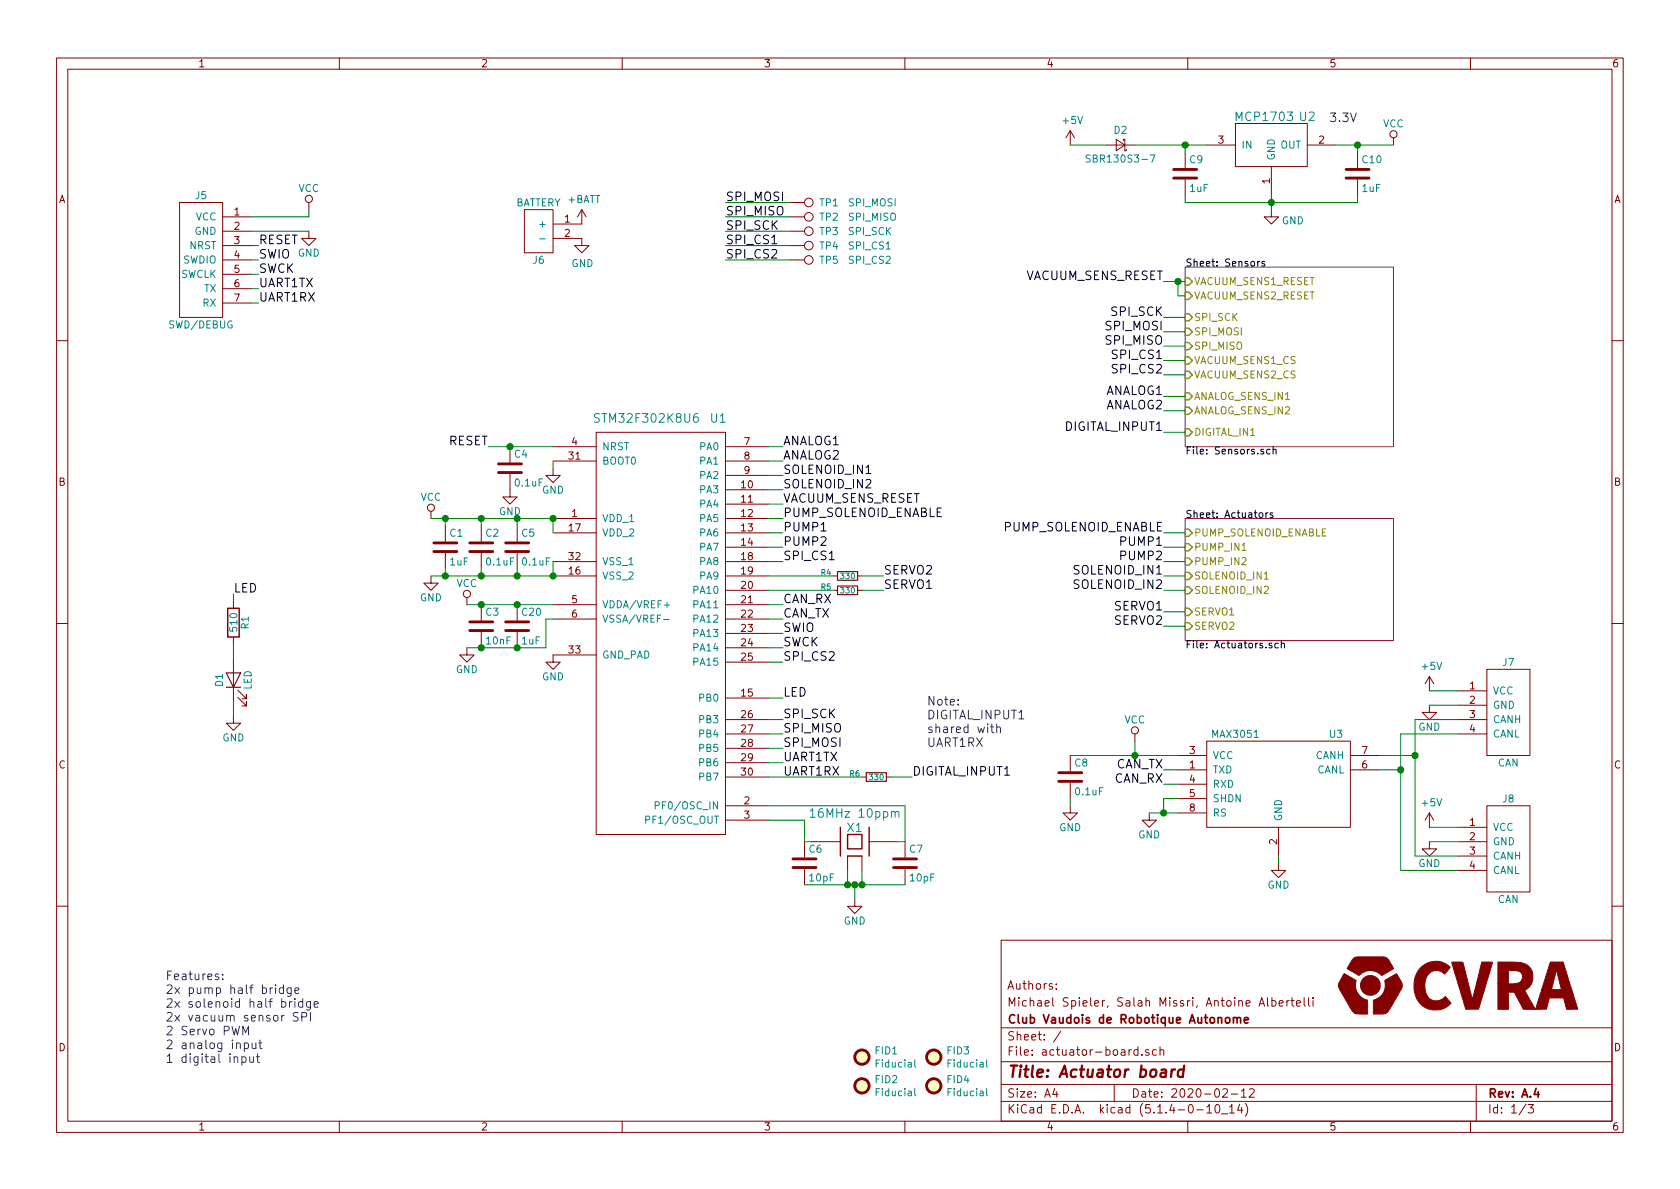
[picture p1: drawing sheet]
EESchema Schematic File Version 4
LIBS:actuator-board-cache
EELAYER 30 0
EELAYER END
$Descr A4 11693 8268
encoding utf-8
Sheet 1 3
Title "Actuator board"
Date "2020-02-12"
Rev "A.4"
Comp "Club Vaudois de Robotique Autonome"
Comment1 "Michael Spieler, Salah Missri, Antoine Albertelli"
Comment2 "Authors: "
Comment3 ""
Comment4 ""
$EndDescr
$Comp
L _div:XTAL-SMD-4-PADS X1
U 1 1
P 5950 5850
F 0 "X1" H 5950 5950 60  0000 C CNN
F 1 "16MHz 10ppm" H 5950 6050 60  0000 C CNN
F 2 "Crystal:Crystal_SMD_SeikoEpson_TSX3225-4Pin_3.2x2.5mm" H 5950 5850 60  0001 C CNN
F 3 "" H 5950 5850 60  0000 C CNN
F 4 "SER4069CT-ND" H 5950 6150 60  0001 C CNN "digikey#"
	1    5950 5850
	1    0    0    -1  
$EndComp
$Comp
L _connectors:CAN J7
U 1 1
P 10500 4950
F 0 "J7" H 10500 5300 50  0000 C CNN
F 1 "CAN" H 10500 4600 50  0000 C CNN
F 2 "Connector_Molex:Molex_PicoBlade_53261-0471_1x04-1MP_P1.25mm_Horizontal" H 10750 4950 50  0001 C CNN
F 3 "DOCUMENTATION" H 10750 4950 50  0001 C CNN
F 4 "WM7622CT-ND" H 10500 4950 50  0001 C CNN "digikey#"
	1    10500 4950
	1    0    0    -1  
$EndComp
$Comp
L _connectors:CAN J8
U 1 1
P 10500 5900
F 0 "J8" H 10500 6250 50  0000 C CNN
F 1 "CAN" H 10500 5550 50  0000 C CNN
F 2 "Connector_Molex:Molex_PicoBlade_53261-0471_1x04-1MP_P1.25mm_Horizontal" H 10750 5900 50  0001 C CNN
F 3 "DOCUMENTATION" H 10750 5900 50  0001 C CNN
F 4 "WM7622CT-ND" H 10500 5900 50  0001 C CNN "digikey#"
	1    10500 5900
	1    0    0    -1  
$EndComp
$Comp
L _div:MAX3051 U3
U 1 1
P 8900 5450
F 0 "U3" H 9300 5800 50  0000 C CNN
F 1 "MAX3051" H 8600 5800 50  0000 C CNN
F 2 "Package_TO_SOT_SMD:SOT-23-8" H 8900 5450 50  0001 C CNN
F 3 "CAN Transceiver" H 8900 5450 50  0001 C CNN
F 4 "MAX3051EKA+TCT-ND" H 8850 5900 50  0001 C CNN "digikey#"
	1    8900 5450
	1    0    0    -1  
$EndComp
$Comp
L power:GND #PWR021
U 1 1
P 9950 4900
F 0 "#PWR021" H 9950 4650 50  0001 C CNN
F 1 "GND" H 9950 4750 50  0000 C CNN
F 2 "" H 9950 4900 50  0000 C CNN
F 3 "" H 9950 4900 50  0000 C CNN
	1    9950 4900
	1    0    0    -1  
$EndComp
$Comp
L power:GND #PWR022
U 1 1
P 9950 5850
F 0 "#PWR022" H 9950 5600 50  0001 C CNN
F 1 "GND" H 9950 5700 50  0000 C CNN
F 2 "" H 9950 5850 50  0000 C CNN
F 3 "" H 9950 5850 50  0000 C CNN
	1    9950 5850
	1    0    0    -1  
$EndComp
$Comp
L Device:C C8
U 1 1
P 7450 5400
F 0 "C8" H 7475 5500 50  0000 L CNN
F 1 "0.1uF" H 7475 5300 50  0000 L CNN
F 2 "Capacitor_SMD:C_0603_1608Metric" H 7488 5250 50  0001 C CNN
F 3 "" H 7450 5400 50  0000 C CNN
F 4 "399-1283-1-ND" H 7450 5400 50  0001 C CNN "digikey#"
	1    7450 5400
	1    0    0    -1  
$EndComp
Text Label 8100 5350 2    60   ~ 0
CAN_TX
Text Label 8100 5450 2    60   ~ 0
CAN_RX
$Comp
L power:VCC #PWR016
U 1 1
P 7900 5150
F 0 "#PWR016" H 7900 5000 50  0001 C CNN
F 1 "VCC" H 7900 5300 50  0000 C CNN
F 2 "" H 7900 5150 50  0000 C CNN
F 3 "" H 7900 5150 50  0000 C CNN
	1    7900 5150
	1    0    0    -1  
$EndComp
$Comp
L power:GND #PWR015
U 1 1
P 7450 5600
F 0 "#PWR015" H 7450 5350 50  0001 C CNN
F 1 "GND" H 7450 5450 50  0000 C CNN
F 2 "" H 7450 5600 50  0000 C CNN
F 3 "" H 7450 5600 50  0000 C CNN
	1    7450 5600
	1    0    0    -1  
$EndComp
$Comp
L power:GND #PWR019
U 1 1
P 8900 6000
F 0 "#PWR019" H 8900 5750 50  0001 C CNN
F 1 "GND" H 8900 5850 50  0000 C CNN
F 2 "" H 8900 6000 50  0000 C CNN
F 3 "" H 8900 6000 50  0000 C CNN
	1    8900 6000
	1    0    0    -1  
$EndComp
$Comp
L Device:C C5
U 1 1
P 3600 3800
F 0 "C5" H 3625 3900 50  0000 L CNN
F 1 "0.1uF" H 3625 3700 50  0000 L CNN
F 2 "Capacitor_SMD:C_0603_1608Metric" H 3638 3650 50  0001 C CNN
F 3 "" H 3600 3800 50  0000 C CNN
F 4 "399-1283-1-ND" H 3600 3800 50  0001 C CNN "digikey#"
	1    3600 3800
	1    0    0    -1  
$EndComp
$Comp
L Device:C C1
U 1 1
P 3100 3800
F 0 "C1" H 3125 3900 50  0000 L CNN
F 1 "1uF" H 3125 3700 50  0000 L CNN
F 2 "Capacitor_SMD:C_0603_1608Metric" H 3138 3650 50  0001 C CNN
F 3 "" H 3100 3800 50  0000 C CNN
F 4 "399-3118-1-ND" H 3100 3800 50  0001 C CNN "digikey#"
	1    3100 3800
	1    0    0    -1  
$EndComp
$Comp
L Device:C C2
U 1 1
P 3350 3800
F 0 "C2" H 3375 3900 50  0000 L CNN
F 1 "0.1uF" H 3375 3700 50  0000 L CNN
F 2 "Capacitor_SMD:C_0603_1608Metric" H 3388 3650 50  0001 C CNN
F 3 "" H 3350 3800 50  0000 C CNN
F 4 "399-1283-1-ND" H 3350 3800 50  0001 C CNN "digikey#"
	1    3350 3800
	1    0    0    -1  
$EndComp
$Comp
L power:GND #PWR03
U 1 1
P 2150 1600
F 0 "#PWR03" H 2150 1350 50  0001 C CNN
F 1 "GND" H 2150 1450 50  0000 C CNN
F 2 "" H 2150 1600 50  0000 C CNN
F 3 "" H 2150 1600 50  0000 C CNN
	1    2150 1600
	1    0    0    -1  
$EndComp
Text Label 1800 1700 0    60   ~ 0
RESET
Text Label 1800 1800 0    60   ~ 0
SWIO
Text Label 1800 1900 0    60   ~ 0
SWCK
Text Label 5450 4500 0    60   ~ 0
SWCK
Text Label 5450 4400 0    60   ~ 0
SWIO
Text Label 3400 3100 2    60   ~ 0
RESET
$Comp
L power:GND #PWR09
U 1 1
P 3850 3250
F 0 "#PWR09" H 3850 3000 50  0001 C CNN
F 1 "GND" H 3850 3100 50  0000 C CNN
F 2 "" H 3850 3250 50  0000 C CNN
F 3 "" H 3850 3250 50  0000 C CNN
	1    3850 3250
	1    0    0    -1  
$EndComp
$Comp
L Device:C C4
U 1 1
P 3550 3250
F 0 "C4" H 3575 3350 50  0000 L CNN
F 1 "0.1uF" H 3575 3150 50  0000 L CNN
F 2 "Capacitor_SMD:C_0603_1608Metric" H 3588 3100 50  0001 C CNN
F 3 "" H 3550 3250 50  0000 C CNN
F 4 "399-1283-1-ND" H 3550 3250 50  0001 C CNN "digikey#"
	1    3550 3250
	1    0    0    -1  
$EndComp
$Comp
L power:GND #PWR08
U 1 1
P 3550 3400
F 0 "#PWR08" H 3550 3150 50  0001 C CNN
F 1 "GND" H 3550 3250 50  0000 C CNN
F 2 "" H 3550 3400 50  0000 C CNN
F 3 "" H 3550 3400 50  0000 C CNN
	1    3550 3400
	1    0    0    -1  
$EndComp
$Comp
L Device:C C6
U 1 1
P 5600 6000
F 0 "C6" H 5625 6100 50  0000 L CNN
F 1 "10pF" H 5625 5900 50  0000 L CNN
F 2 "Capacitor_SMD:C_0603_1608Metric" H 5638 5850 50  0001 C CNN
F 3 "" H 5600 6000 50  0000 C CNN
F 4 "399-17563-1-ND" H 5600 6000 50  0001 C CNN "digikey#"
	1    5600 6000
	1    0    0    -1  
$EndComp
$Comp
L Device:C C7
U 1 1
P 6300 6000
F 0 "C7" H 6325 6100 50  0000 L CNN
F 1 "10pF" H 6325 5900 50  0000 L CNN
F 2 "Capacitor_SMD:C_0603_1608Metric" H 6338 5850 50  0001 C CNN
F 3 "" H 6300 6000 50  0000 C CNN
F 4 "399-17563-1-ND" H 6300 6000 50  0001 C CNN "digikey#"
	1    6300 6000
	1    0    0    -1  
$EndComp
$Comp
L power:GND #PWR014
U 1 1
P 5950 6250
F 0 "#PWR014" H 5950 6000 50  0001 C CNN
F 1 "GND" H 5950 6100 50  0000 C CNN
F 2 "" H 5950 6250 50  0000 C CNN
F 3 "" H 5950 6250 50  0000 C CNN
	1    5950 6250
	1    0    0    -1  
$EndComp
Text Label 5450 4850 0    60   ~ 0
LED
$Comp
L power:VCC #PWR04
U 1 1
P 3000 3600
F 0 "#PWR04" H 3000 3450 50  0001 C CNN
F 1 "VCC" H 3000 3750 50  0000 C CNN
F 2 "" H 3000 3600 50  0000 C CNN
F 3 "" H 3000 3600 50  0000 C CNN
	1    3000 3600
	1    0    0    -1  
$EndComp
$Comp
L power:VCC #PWR06
U 1 1
P 3250 4200
F 0 "#PWR06" H 3250 4050 50  0001 C CNN
F 1 "VCC" H 3250 4350 50  0000 C CNN
F 2 "" H 3250 4200 50  0000 C CNN
F 3 "" H 3250 4200 50  0000 C CNN
	1    3250 4200
	1    0    0    -1  
$EndComp
$Comp
L power:GND #PWR07
U 1 1
P 3250 4500
F 0 "#PWR07" H 3250 4250 50  0001 C CNN
F 1 "GND" H 3250 4350 50  0000 C CNN
F 2 "" H 3250 4500 50  0000 C CNN
F 3 "" H 3250 4500 50  0000 C CNN
	1    3250 4500
	1    0    0    -1  
$EndComp
$Comp
L power:GND #PWR05
U 1 1
P 3000 4000
F 0 "#PWR05" H 3000 3750 50  0001 C CNN
F 1 "GND" H 3000 3850 50  0000 C CNN
F 2 "" H 3000 4000 50  0000 C CNN
F 3 "" H 3000 4000 50  0000 C CNN
	1    3000 4000
	1    0    0    -1  
$EndComp
Text Label 5450 4200 0    60   ~ 0
CAN_RX
Text Label 5450 4300 0    60   ~ 0
CAN_TX
Text Label 5450 5300 0    60   ~ 0
UART1TX
Text Label 1800 2000 0    60   ~ 0
UART1TX
$Comp
L _connectors:SWD_DEBUG J5
U 1 1
P 1400 1800
F 0 "J5" H 1400 2250 50  0000 C CNN
F 1 "SWD/DEBUG" H 1400 1350 50  0000 C CNN
F 2 "Connector_Molex:Molex_PicoBlade_53047-0710_1x07_P1.25mm_Vertical" H 1400 1750 50  0001 C CNN
F 3 "DOCUMENTATION" H 1400 1750 50  0001 C CNN
F 4 "1" H 1400 1800 50  0001 C CNN "DNP"
	1    1400 1800
	-1   0    0    -1  
$EndComp
Wire Wire Line
	5350 3800 5450 3800
Wire Wire Line
	5800 4100 5350 4100
Wire Wire Line
	5800 4000 5350 4000
Wire Wire Line
	1750 2000 1800 2000
Wire Wire Line
	5450 5300 5350 5300
Wire Wire Line
	5450 4200 5350 4200
Wire Wire Line
	5450 4300 5350 4300
Wire Wire Line
	5450 4500 5350 4500
Wire Wire Line
	5350 4400 5450 4400
Wire Wire Line
	8100 5550 8200 5550
Wire Wire Line
	8100 5650 8200 5650
Connection ~ 3100 4000
Connection ~ 3100 3600
Wire Wire Line
	6300 5600 6300 5850
Wire Wire Line
	5350 5600 6300 5600
Wire Wire Line
	5600 5700 5350 5700
Wire Wire Line
	5600 5850 5600 5700
Connection ~ 5900 6150
Wire Wire Line
	5900 6050 5900 6150
Connection ~ 6000 6150
Wire Wire Line
	6000 6050 6000 6150
Connection ~ 5950 6150
Wire Wire Line
	5600 6150 5900 6150
Wire Wire Line
	5950 6150 5950 6250
Wire Wire Line
	6300 5850 6250 5850
Wire Wire Line
	5600 5850 5650 5850
Wire Wire Line
	3850 3250 3850 3200
Wire Wire Line
	1750 1900 1800 1900
Wire Wire Line
	1800 1800 1750 1800
Wire Wire Line
	1800 1700 1750 1700
Wire Wire Line
	2150 1600 1750 1600
Wire Wire Line
	3800 4300 3800 4500
Wire Wire Line
	3850 4300 3800 4300
Connection ~ 3350 4000
Wire Wire Line
	3100 4000 3100 3950
Connection ~ 3600 4000
Wire Wire Line
	3350 4000 3350 3950
Wire Wire Line
	3600 4000 3600 3950
Wire Wire Line
	3000 4000 3100 4000
Wire Wire Line
	3850 4000 3850 3900
Connection ~ 3350 3600
Wire Wire Line
	3100 3600 3100 3650
Connection ~ 3600 3600
Wire Wire Line
	3600 3650 3600 3600
Wire Wire Line
	3350 3600 3350 3650
Wire Wire Line
	3000 3600 3100 3600
Wire Wire Line
	3850 3600 3850 3700
Wire Wire Line
	8900 6000 8900 5950
Wire Wire Line
	7450 5600 7450 5550
Connection ~ 7900 5250
Wire Wire Line
	7900 5250 7900 5150
Wire Wire Line
	7450 5250 7900 5250
Wire Wire Line
	8100 5450 8200 5450
Wire Wire Line
	8100 5350 8200 5350
Connection ~ 9750 5350
Wire Wire Line
	9600 5350 9750 5350
Connection ~ 9850 5250
Wire Wire Line
	9600 5250 9850 5250
Wire Wire Line
	9750 5100 10150 5100
Wire Wire Line
	9750 5100 9750 5350
Wire Wire Line
	9750 6050 10150 6050
Wire Wire Line
	9850 5950 10150 5950
Wire Wire Line
	9850 5000 9850 5250
Wire Wire Line
	9950 5850 10150 5850
Wire Wire Line
	9950 4900 10150 4900
Wire Wire Line
	9950 4800 10150 4800
Wire Wire Line
	9950 5750 10150 5750
Wire Wire Line
	3100 4000 3350 4000
Wire Wire Line
	3100 3600 3350 3600
Wire Wire Line
	5900 6150 5950 6150
Wire Wire Line
	6000 6150 6300 6150
Wire Wire Line
	5950 6150 6000 6150
Wire Wire Line
	3350 4000 3600 4000
Wire Wire Line
	3600 4000 3850 4000
Wire Wire Line
	3350 3600 3600 3600
Wire Wire Line
	3600 3600 3850 3600
Wire Wire Line
	7900 5250 8200 5250
Wire Wire Line
	9750 5350 9750 6050
Wire Wire Line
	9850 5250 9850 5950
$Comp
L power:GND #PWR010
U 1 1
P 3850 4550
F 0 "#PWR010" H 3850 4300 50  0001 C CNN
F 1 "GND" H 3850 4400 50  0000 C CNN
F 2 "" H 3850 4550 50  0000 C CNN
F 3 "" H 3850 4550 50  0000 C CNN
	1    3850 4550
	1    0    0    -1  
$EndComp
$Comp
L power:GND #PWR017
U 1 1
P 8000 5650
F 0 "#PWR017" H 8000 5400 50  0001 C CNN
F 1 "GND" H 8000 5500 50  0000 C CNN
F 2 "" H 8000 5650 50  0000 C CNN
F 3 "" H 8000 5650 50  0000 C CNN
	1    8000 5650
	1    0    0    -1  
$EndComp
Wire Wire Line
	5350 3100 5450 3100
Wire Wire Line
	5450 3200 5350 3200
Text Label 5450 3800 0    60   ~ 0
PUMP2
Text Label 5450 3200 0    60   ~ 0
ANALOG2
Wire Wire Line
	8100 5550 8100 5650
Connection ~ 8100 5650
Wire Wire Line
	8000 5650 8100 5650
Text Notes 1150 7400 0    60   ~ 0
Features:\n2x pump half bridge\n2x solenoid half bridge\n2x vacuum sensor SPI\n2 Servo PWM\n2 analog input\n1 digital input
Wire Wire Line
	3400 3100 3550 3100
Wire Wire Line
	5350 3700 5450 3700
Text Label 5450 3700 0    60   ~ 0
PUMP1
Wire Wire Line
	5450 4600 5350 4600
Connection ~ 3550 3100
Wire Wire Line
	3550 3100 3850 3100
$Comp
L power:GND #PWR018
U 1 1
P 8850 1450
F 0 "#PWR018" H 8850 1200 50  0001 C CNN
F 1 "GND" H 9000 1375 50  0000 C CNN
F 2 "" H 8850 1450 50  0000 C CNN
F 3 "" H 8850 1450 50  0000 C CNN
	1    8850 1450
	1    0    0    -1  
$EndComp
$Comp
L Device:C C10
U 1 1
P 9450 1200
F 0 "C10" H 9475 1300 50  0000 L CNN
F 1 "1uF" H 9475 1100 50  0000 L CNN
F 2 "Capacitor_SMD:C_0603_1608Metric" H 9488 1050 50  0001 C CNN
F 3 "" H 9450 1200 50  0000 C CNN
F 4 "399-3118-1-ND" H 9450 1200 50  0001 C CNN "digikey#"
	1    9450 1200
	1    0    0    -1  
$EndComp
$Comp
L _linear-regulators:MCP1703 U2
U 1 1
P 8850 1000
F 0 "U2" H 9100 1200 60  0000 C CNN
F 1 "MCP1703" H 8800 1200 60  0000 C CNN
F 2 "Package_TO_SOT_SMD:SOT-23" H 8750 1450 60  0001 C CNN
F 3 "" H 8750 1450 60  0000 C CNN
F 4 "MCP1703T-3302E/CBCT-ND" H 8850 1300 50  0001 C CNN "digikey#"
	1    8850 1000
	1    0    0    -1  
$EndComp
$Comp
L Device:C C9
U 1 1
P 8250 1200
F 0 "C9" H 8275 1300 50  0000 L CNN
F 1 "1uF" H 8275 1100 50  0000 L CNN
F 2 "Capacitor_SMD:C_0603_1608Metric" H 8288 1050 50  0001 C CNN
F 3 "" H 8250 1200 50  0000 C CNN
F 4 "399-3118-1-ND" H 8250 1200 50  0001 C CNN "digikey#"
	1    8250 1200
	1    0    0    -1  
$EndComp
Wire Wire Line
	8250 1000 8400 1000
Wire Wire Line
	9450 1000 9700 1000
Wire Wire Line
	8850 1350 8850 1400
Wire Wire Line
	8250 1350 8250 1400
Wire Wire Line
	8250 1400 8850 1400
Connection ~ 8850 1400
Wire Wire Line
	9450 1400 9450 1350
Wire Wire Line
	9300 1000 9450 1000
Wire Wire Line
	9450 1000 9450 1050
Wire Wire Line
	7900 1000 8250 1000
Wire Wire Line
	8250 1000 8250 1050
Connection ~ 8250 1000
Connection ~ 9450 1000
Wire Wire Line
	7450 1000 7700 1000
$Comp
L Device:D_Schottky_Small D2
U 1 1
P 7800 1000
F 0 "D2" H 7800 900 50  0000 C CNN
F 1 "SBR130S3-7" H 7800 1100 50  0000 C CNN
F 2 "Diode_SMD:D_SOD-323_HandSoldering" V 7800 1000 50  0001 C CNN
F 3 "~" V 7800 1000 50  0001 C CNN
F 4 "SBR130S3-7DICT-ND" H 7800 887 50  0001 C CNN "digikey#"
	1    7800 1000
	-1   0    0    1   
$EndComp
Wire Wire Line
	8850 1400 8850 1450
Wire Wire Line
	8850 1400 9450 1400
$Comp
L power:VCC #PWR020
U 1 1
P 9700 1000
F 0 "#PWR020" H 9700 850 50  0001 C CNN
F 1 "VCC" H 9700 1150 50  0000 C CNN
F 2 "" H 9700 1000 50  0000 C CNN
F 3 "" H 9700 1000 50  0000 C CNN
	1    9700 1000
	1    0    0    -1  
$EndComp
Text Notes 9250 850  0    60   ~ 0
3.3V
Text Label 8100 4250 2    60   ~ 0
SERVO1
Text Label 8100 3700 2    60   ~ 0
PUMP_SOLENOID_ENABLE
Wire Wire Line
	9850 5000 10150 5000
Text Label 8100 3800 2    60   ~ 0
PUMP1
Text Label 8100 3900 2    60   ~ 0
PUMP2
Text Label 5450 3600 0    60   ~ 0
PUMP_SOLENOID_ENABLE
Text Label 8100 4350 2    60   ~ 0
SERVO2
Text Label 8100 2850 2    60   ~ 0
ANALOG2
Text Label 8100 2750 2    60   ~ 0
ANALOG1
Text Label 8100 1950 2    60   ~ 0
VACUUM_SENS_RESET
$Comp
L _connectors:PWR J6
U 1 1
P 3700 1600
F 0 "J6" H 3650 1400 50  0000 C CNN
F 1 "BATTERY" H 3650 1800 50  0000 C CNN
F 2 "Connector_PinHeader_2.54mm:PinHeader_1x02_P2.54mm_Vertical" H 3950 1600 50  0001 C CNN
F 3 "DOCUMENTATION" H 3950 1600 50  0001 C CNN
F 4 "1" H 3700 1600 50  0001 C CNN "DNP"
	1    3700 1600
	-1   0    0    -1  
$EndComp
$Comp
L power:+BATT #PWR011
U 1 1
P 4050 1550
F 0 "#PWR011" H 4050 1400 50  0001 C CNN
F 1 "+BATT" H 4065 1723 50  0000 C CNN
F 2 "" H 4050 1550 50  0001 C CNN
F 3 "" H 4050 1550 50  0001 C CNN
	1    4050 1550
	1    0    0    -1  
$EndComp
$Comp
L power:GND #PWR012
U 1 1
P 4050 1650
F 0 "#PWR012" H 4050 1400 50  0001 C CNN
F 1 "GND" H 4055 1477 50  0000 C CNN
F 2 "" H 4050 1650 50  0001 C CNN
F 3 "" H 4050 1650 50  0001 C CNN
	1    4050 1650
	1    0    0    -1  
$EndComp
Text Label 1800 2100 0    60   ~ 0
UART1RX
Wire Wire Line
	1750 2100 1800 2100
Text Label 5450 5400 0    60   ~ 0
UART1RX
Wire Wire Line
	5350 5200 5450 5200
Wire Wire Line
	5350 3900 5450 3900
Text Label 5450 3500 0    60   ~ 0
VACUUM_SENS_RESET
Text Label 8100 3000 2    60   ~ 0
DIGITAL_INPUT1
Wire Wire Line
	2150 1500 2150 1450
$Comp
L power:VCC #PWR02
U 1 1
P 2150 1450
F 0 "#PWR02" H 2150 1300 50  0001 C CNN
F 1 "VCC" H 2150 1600 50  0000 C CNN
F 2 "" H 2150 1450 50  0000 C CNN
F 3 "" H 2150 1450 50  0000 C CNN
	1    2150 1450
	1    0    0    -1  
$EndComp
Wire Wire Line
	1750 1500 2150 1500
$Sheet
S 8250 1850 1450 1250
U 5E1FAFCF
F0 "Sensors" 50
F1 "Sensors.sch" 50
F2 "VACUUM_SENS1_RESET" I L 8250 1950 50 
F3 "ANALOG_SENS_IN1" I L 8250 2750 50 
F4 "ANALOG_SENS_IN2" I L 8250 2850 50 
F5 "DIGITAL_IN1" I L 8250 3000 50 
F6 "VACUUM_SENS2_RESET" I L 8250 2050 50 
F7 "SPI_SCK" I L 8250 2200 50 
F8 "SPI_MOSI" I L 8250 2300 50 
F9 "SPI_MISO" I L 8250 2400 50 
F10 "VACUUM_SENS1_CS" I L 8250 2500 50 
F11 "VACUUM_SENS2_CS" I L 8250 2600 50 
$EndSheet
$Sheet
S 8250 3600 1450 850 
U 5E1FB153
F0 "Actuators" 50
F1 "Actuators.sch" 50
F2 "PUMP_IN1" I L 8250 3800 50 
F3 "PUMP_IN2" I L 8250 3900 50 
F4 "SERVO1" I L 8250 4250 50 
F5 "SERVO2" I L 8250 4350 50 
F6 "PUMP_SOLENOID_ENABLE" I L 8250 3700 50 
F7 "SOLENOID_IN1" I L 8250 4000 50 
F8 "SOLENOID_IN2" I L 8250 4100 50 
$EndSheet
Text Label 8100 4000 2    60   ~ 0
SOLENOID_IN1
Text Label 8100 4100 2    60   ~ 0
SOLENOID_IN2
Connection ~ 3850 4000
Connection ~ 3850 3600
$Comp
L _stm32:STM32F302K8U6 U1
U 1 1
P 4600 4450
F 0 "U1" H 5000 6000 60  0000 C CNN
F 1 "STM32F302K8U6" H 4500 6000 60  0000 C CNN
F 2 "Package_DFN_QFN:QFN-32-1EP_5x5mm_P0.5mm_EP3.45x3.45mm" H 4600 3950 60  0001 C CNN
F 3 "DOCUMENTATION" H 4600 3950 60  0001 C CNN
F 4 "497-14700-ND" H 4450 6100 50  0001 C CNN "digikey#"
	1    4600 4450
	1    0    0    -1  
$EndComp
Text Label 5450 3300 0    59   ~ 0
SOLENOID_IN1
Text Label 5450 3400 0    59   ~ 0
SOLENOID_IN2
Wire Wire Line
	5450 3400 5350 3400
Wire Wire Line
	5450 3300 5350 3300
Wire Wire Line
	5450 3500 5350 3500
Wire Wire Line
	5350 3600 5450 3600
Wire Wire Line
	5350 5100 5450 5100
Wire Wire Line
	5450 5000 5350 5000
Wire Wire Line
	5350 4850 5450 4850
Wire Wire Line
	1625 4975 1625 4875
Wire Wire Line
	1625 4475 1625 4575
Wire Wire Line
	1625 4125 1625 4175
Text Label 1625 4125 0    60   ~ 0
LED
$Comp
L power:GND #PWR01
U 1 1
P 1625 4975
F 0 "#PWR01" H 1625 4725 50  0001 C CNN
F 1 "GND" H 1625 4825 50  0000 C CNN
F 2 "" H 1625 4975 50  0000 C CNN
F 3 "" H 1625 4975 50  0000 C CNN
	1    1625 4975
	1    0    0    -1  
$EndComp
$Comp
L Device:R R1
U 1 1
P 1625 4325
F 0 "R1" V 1705 4325 50  0000 C CNN
F 1 "510" V 1625 4325 50  0000 C CNN
F 2 "Resistor_SMD:R_0603_1608Metric" V 1555 4325 50  0001 C CNN
F 3 "" H 1625 4325 50  0000 C CNN
F 4 "311-510GRCT-ND" V 1625 4325 50  0001 C CNN "digikey#"
	1    1625 4325
	1    0    0    -1  
$EndComp
$Comp
L Device:LED D1
U 1 1
P 1625 4725
F 0 "D1" H 1625 4825 50  0000 C CNN
F 1 "LED" H 1625 4625 50  0000 C CNN
F 2 "LED_SMD:LED_0603_1608Metric" H 1625 4725 50  0001 C CNN
F 3 "" H 1625 4725 50  0000 C CNN
F 4 "VLMTG1300-GS08CT-ND" H 1675 4525 50  0001 C CNN "digikey#"
	1    1625 4725
	0    -1   -1   0   
$EndComp
$Comp
L Device:R_Small R4
U 1 1
P 5900 4000
F 0 "R4" V 5875 3850 39  0000 C CNN
F 1 "330" V 5900 4000 39  0000 C CNN
F 2 "Resistor_SMD:R_0603_1608Metric" H 5900 4000 50  0001 C CNN
F 3 "~" H 5900 4000 50  0001 C CNN
F 4 "311-330HRCT-ND" V 5900 4000 50  0001 C CNN "digikey#"
	1    5900 4000
	0    1    1    0   
$EndComp
Wire Wire Line
	6000 4000 6150 4000
$Comp
L Device:R_Small R5
U 1 1
P 5900 4100
F 0 "R5" V 5875 3950 39  0000 C CNN
F 1 "330" V 5900 4100 39  0000 C CNN
F 2 "Resistor_SMD:R_0603_1608Metric" H 5900 4100 50  0001 C CNN
F 3 "~" H 5900 4100 50  0001 C CNN
F 4 "311-330HRCT-ND" H 5900 4100 50  0001 C CNN "digikey#"
	1    5900 4100
	0    1    1    0   
$EndComp
Wire Wire Line
	6000 4100 6150 4100
Wire Wire Line
	8100 3700 8250 3700
Wire Wire Line
	8100 3800 8250 3800
Wire Wire Line
	8100 3900 8250 3900
Wire Wire Line
	8100 4000 8250 4000
Wire Wire Line
	8100 4100 8250 4100
Wire Wire Line
	8100 4250 8250 4250
Wire Wire Line
	8100 4350 8250 4350
Wire Wire Line
	8250 2750 8100 2750
Wire Wire Line
	8100 2850 8250 2850
Wire Wire Line
	8250 3000 8100 3000
Text Label 6350 5400 0    60   ~ 0
DIGITAL_INPUT1
Text Label 5450 5200 0    60   ~ 0
SPI_MOSI
Text Label 5450 5100 0    60   ~ 0
SPI_MISO
Text Label 5450 5000 0    60   ~ 0
SPI_SCK
Text Label 5450 3900 0    60   ~ 0
SPI_CS1
Text Label 5450 4600 0    60   ~ 0
SPI_CS2
$Comp
L Device:R_Small R6
U 1 1
P 6100 5400
F 0 "R6" V 6075 5250 39  0000 C CNN
F 1 "330" V 6100 5400 39  0000 C CNN
F 2 "Resistor_SMD:R_0603_1608Metric" H 6100 5400 50  0001 C CNN
F 3 "~" H 6100 5400 50  0001 C CNN
F 4 "311-330HRCT-ND" H 6100 5400 50  0001 C CNN "digikey#"
	1    6100 5400
	0    1    1    0   
$EndComp
Wire Wire Line
	6200 5400 6350 5400
Wire Wire Line
	5350 5400 6000 5400
Text Label 8100 2600 2    60   ~ 0
SPI_CS2
Text Label 8100 2500 2    60   ~ 0
SPI_CS1
Text Label 8100 2200 2    60   ~ 0
SPI_SCK
Wire Wire Line
	8100 2200 8250 2200
Text Label 8100 2400 2    60   ~ 0
SPI_MISO
Text Label 8100 2300 2    60   ~ 0
SPI_MOSI
Wire Wire Line
	8100 2300 8250 2300
Wire Wire Line
	8250 2400 8100 2400
Wire Wire Line
	8100 2500 8250 2500
Wire Wire Line
	8250 2600 8100 2600
Wire Wire Line
	8200 2050 8250 2050
Wire Wire Line
	8200 1950 8250 1950
Connection ~ 8200 1950
Wire Wire Line
	8200 2050 8200 1950
Wire Wire Line
	8100 1950 8200 1950
$Comp
L Connector:TestPoint TP?
U 1 1
P 5500 1600
AR Path="/5E1FAFCF/5E3DC2A8" Ref="TP?"  Part="1" 
AR Path="/5E3DC2A8" Ref="TP3"  Part="1" 
F 0 "TP3" V 5500 1800 50  0000 L CNN
F 1 "SPI_SCK" V 5500 2000 50  0000 L CNN
F 2 "TestPoint:TestPoint_Pad_D1.0mm" H 5700 1600 50  0001 C CNN
F 3 "~" H 5700 1600 50  0001 C CNN
F 4 "1" V 5500 1600 50  0001 C CNN "DNP"
	1    5500 1600
	0    1    1    0   
$EndComp
Text Label 5050 1800 0    60   ~ 0
SPI_CS2
Text Label 5050 1700 0    60   ~ 0
SPI_CS1
Text Label 5050 1600 0    60   ~ 0
SPI_SCK
Text Label 5050 1500 0    60   ~ 0
SPI_MISO
Text Label 5050 1400 0    60   ~ 0
SPI_MOSI
$Comp
L Connector:TestPoint TP?
U 1 1
P 5500 1400
AR Path="/5E1FAFCF/5E3FB967" Ref="TP?"  Part="1" 
AR Path="/5E3FB967" Ref="TP1"  Part="1" 
F 0 "TP1" V 5500 1600 50  0000 L CNN
F 1 "SPI_MOSI" V 5500 1800 50  0000 L CNN
F 2 "TestPoint:TestPoint_Pad_D1.0mm" H 5700 1400 50  0001 C CNN
F 3 "~" H 5700 1400 50  0001 C CNN
F 4 "1" V 5500 1400 50  0001 C CNN "DNP"
	1    5500 1400
	0    1    1    0   
$EndComp
$Comp
L Connector:TestPoint TP?
U 1 1
P 5500 1500
AR Path="/5E1FAFCF/5E401584" Ref="TP?"  Part="1" 
AR Path="/5E401584" Ref="TP2"  Part="1" 
F 0 "TP2" V 5500 1700 50  0000 L CNN
F 1 "SPI_MISO" V 5500 1900 50  0000 L CNN
F 2 "TestPoint:TestPoint_Pad_D1.0mm" H 5700 1500 50  0001 C CNN
F 3 "~" H 5700 1500 50  0001 C CNN
F 4 "1" V 5500 1500 50  0001 C CNN "DNP"
	1    5500 1500
	0    1    1    0   
$EndComp
$Comp
L Connector:TestPoint TP?
U 1 1
P 5500 1700
AR Path="/5E1FAFCF/5E401823" Ref="TP?"  Part="1" 
AR Path="/5E401823" Ref="TP4"  Part="1" 
F 0 "TP4" V 5500 1900 50  0000 L CNN
F 1 "SPI_CS1" V 5500 2100 50  0000 L CNN
F 2 "TestPoint:TestPoint_Pad_D1.0mm" H 5700 1700 50  0001 C CNN
F 3 "~" H 5700 1700 50  0001 C CNN
F 4 "1" V 5500 1700 50  0001 C CNN "DNP"
	1    5500 1700
	0    1    1    0   
$EndComp
$Comp
L Connector:TestPoint TP?
U 1 1
P 5500 1800
AR Path="/5E1FAFCF/5E401A3D" Ref="TP?"  Part="1" 
AR Path="/5E401A3D" Ref="TP5"  Part="1" 
F 0 "TP5" V 5500 2000 50  0000 L CNN
F 1 "SPI_CS2" V 5500 2200 50  0000 L CNN
F 2 "TestPoint:TestPoint_Pad_D1.0mm" H 5700 1800 50  0001 C CNN
F 3 "~" H 5700 1800 50  0001 C CNN
F 4 "1" V 5500 1800 50  0001 C CNN "DNP"
	1    5500 1800
	0    1    1    0   
$EndComp
Wire Wire Line
	5050 1400 5500 1400
Wire Wire Line
	5050 1500 5500 1500
Wire Wire Line
	5050 1600 5500 1600
Wire Wire Line
	5050 1700 5500 1700
Wire Wire Line
	5500 1800 5050 1800
Text Notes 6450 5200 0    60   ~ 0
Note:\nDIGITAL_INPUT1\nshared with\nUART1RX
$Comp
L power:+5V #PWR0106
U 1 1
P 9950 4800
F 0 "#PWR0106" H 9950 4650 50  0001 C CNN
F 1 "+5V" H 9965 4973 50  0000 C CNN
F 2 "" H 9950 4800 50  0001 C CNN
F 3 "" H 9950 4800 50  0001 C CNN
	1    9950 4800
	1    0    0    -1  
$EndComp
$Comp
L power:+5V #PWR0107
U 1 1
P 9950 5750
F 0 "#PWR0107" H 9950 5600 50  0001 C CNN
F 1 "+5V" H 9965 5923 50  0000 C CNN
F 2 "" H 9950 5750 50  0001 C CNN
F 3 "" H 9950 5750 50  0001 C CNN
	1    9950 5750
	1    0    0    -1  
$EndComp
$Comp
L power:+5V #PWR0108
U 1 1
P 7450 1000
F 0 "#PWR0108" H 7450 850 50  0001 C CNN
F 1 "+5V" H 7465 1173 50  0000 C CNN
F 2 "" H 7450 1000 50  0001 C CNN
F 3 "" H 7450 1000 50  0001 C CNN
	1    7450 1000
	1    0    0    -1  
$EndComp
Text Label 5450 3100 0    60   ~ 0
ANALOG1
$Comp
L Device:C C20
U 1 1
P 3600 4350
F 0 "C20" H 3625 4450 50  0000 L CNN
F 1 "1uF" H 3625 4250 50  0000 L CNN
F 2 "Capacitor_SMD:C_0603_1608Metric" H 3638 4200 50  0001 C CNN
F 3 "" H 3600 4350 50  0000 C CNN
F 4 "399-3118-1-ND" H 3600 4350 50  0001 C CNN "digikey#"
	1    3600 4350
	1    0    0    -1  
$EndComp
Connection ~ 3600 4200
Wire Wire Line
	3600 4200 3850 4200
Connection ~ 3600 4500
Wire Wire Line
	3600 4500 3800 4500
Wire Wire Line
	3250 4500 3350 4500
Connection ~ 3350 4500
Wire Wire Line
	3350 4500 3600 4500
Wire Wire Line
	3250 4200 3350 4200
Connection ~ 3350 4200
Wire Wire Line
	3350 4200 3600 4200
$Comp
L Device:C C3
U 1 1
P 3350 4350
F 0 "C3" H 3375 4450 50  0000 L CNN
F 1 "10nF" H 3375 4250 50  0000 L CNN
F 2 "Capacitor_SMD:C_0603_1608Metric" H 3388 4200 50  0001 C CNN
F 3 "" H 3350 4350 50  0000 C CNN
F 4 "399-1092-1-ND" H 3350 4350 50  0001 C CNN "digikey#"
	1    3350 4350
	1    0    0    -1  
$EndComp
Text Label 6150 4000 0    60   ~ 0
SERVO2
Text Label 6150 4100 0    60   ~ 0
SERVO1
$Comp
L _logo:CVRA_logo #G1
U 1 1
P 10150 6850
F 0 "#G1" H 10150 6682 60  0001 C CNN
F 1 "CVRA_logo" H 10150 7018 60  0001 C CNN
F 2 "_logo:CVRA-logo-small" H 10150 6850 50  0001 C CNN
F 3 "" H 10150 6850 50  0001 C CNN
	1    10150 6850
	1    0    0    -1  
$EndComp
$Comp
L Mechanical:Fiducial FID2
U 1 1
P 6000 7550
F 0 "FID2" H 6085 7596 50  0000 L CNN
F 1 "Fiducial" H 6085 7505 50  0000 L CNN
F 2 "Fiducial:Fiducial_0.5mm_Mask1mm" H 6000 7550 50  0001 C CNN
F 3 "~" H 6000 7550 50  0001 C CNN
F 4 "1" H 6000 7550 50  0001 C CNN "DNP"
	1    6000 7550
	1    0    0    -1  
$EndComp
$Comp
L Mechanical:Fiducial FID1
U 1 1
P 6000 7350
F 0 "FID1" H 6085 7396 50  0000 L CNN
F 1 "Fiducial" H 6085 7305 50  0000 L CNN
F 2 "Fiducial:Fiducial_0.5mm_Mask1mm" H 6000 7350 50  0001 C CNN
F 3 "~" H 6000 7350 50  0001 C CNN
F 4 "1" H 6000 7350 50  0001 C CNN "DNP"
	1    6000 7350
	1    0    0    -1  
$EndComp
$Comp
L Mechanical:Fiducial FID4
U 1 1
P 6500 7550
F 0 "FID4" H 6585 7596 50  0000 L CNN
F 1 "Fiducial" H 6585 7505 50  0000 L CNN
F 2 "Fiducial:Fiducial_0.5mm_Mask1mm" H 6500 7550 50  0001 C CNN
F 3 "~" H 6500 7550 50  0001 C CNN
F 4 "1" H 6500 7550 50  0001 C CNN "DNP"
	1    6500 7550
	1    0    0    -1  
$EndComp
$Comp
L Mechanical:Fiducial FID3
U 1 1
P 6500 7350
F 0 "FID3" H 6585 7396 50  0000 L CNN
F 1 "Fiducial" H 6585 7305 50  0000 L CNN
F 2 "Fiducial:Fiducial_0.5mm_Mask1mm" H 6500 7350 50  0001 C CNN
F 3 "~" H 6500 7350 50  0001 C CNN
F 4 "1" H 6500 7350 50  0001 C CNN "DNP"
	1    6500 7350
	1    0    0    -1  
$EndComp
$EndSCHEMATC
